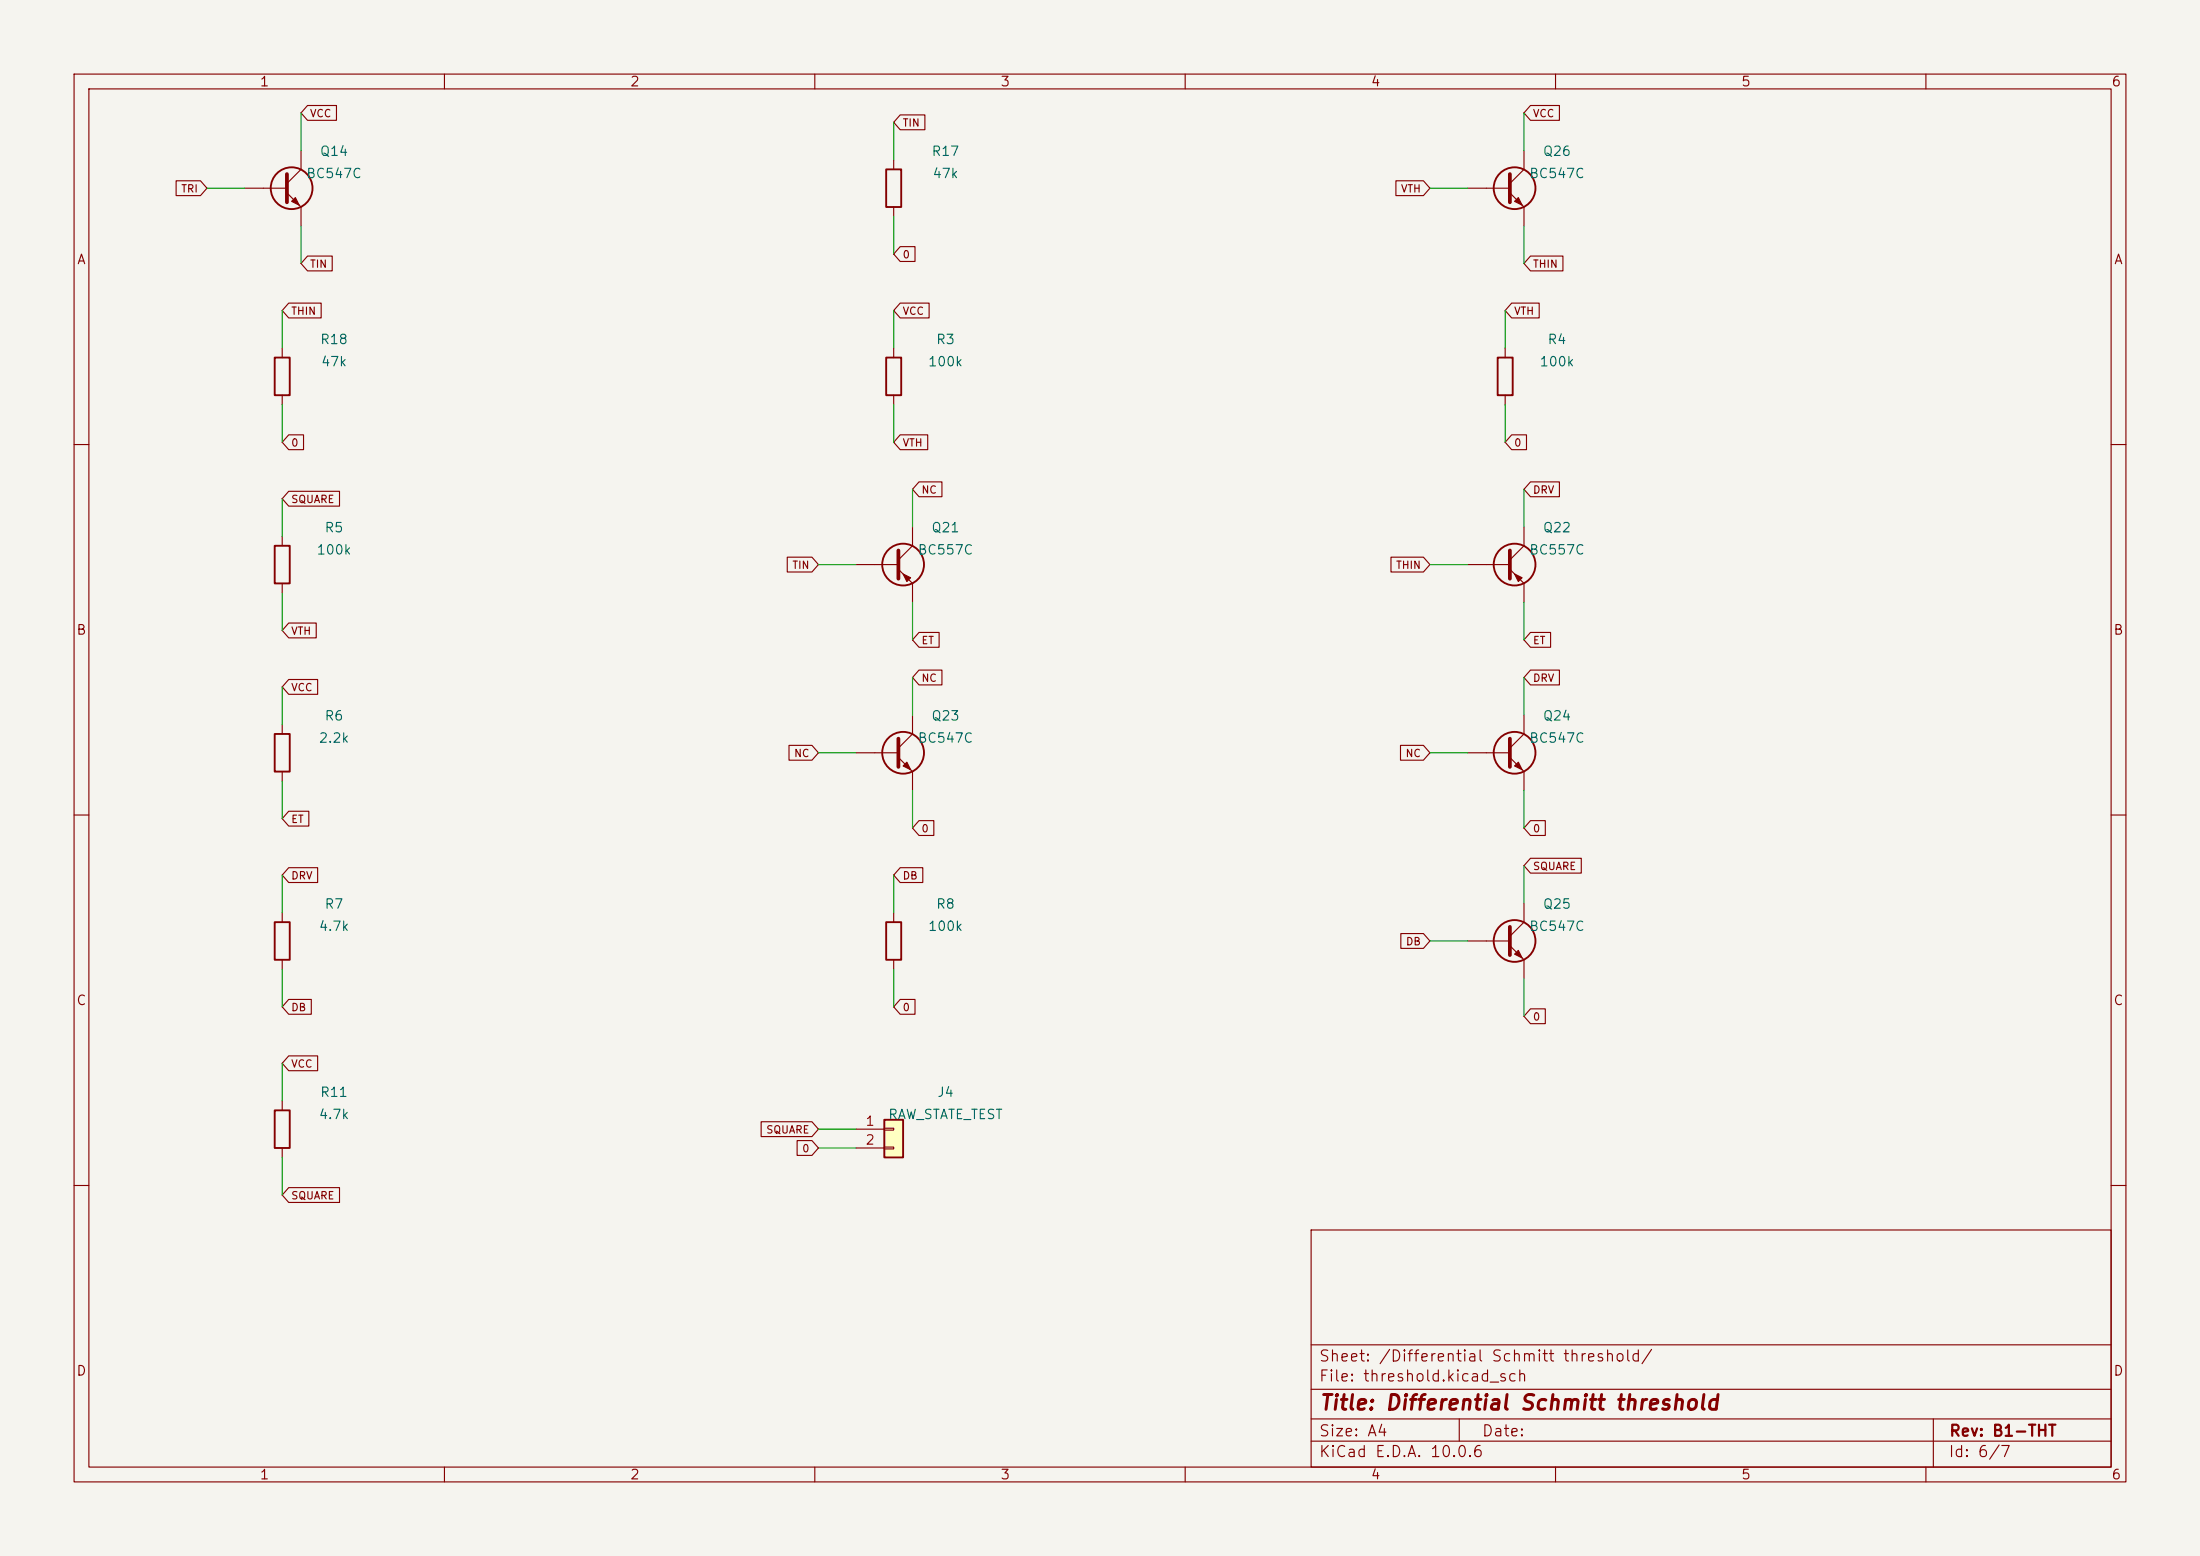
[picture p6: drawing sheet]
<svg xmlns="http://www.w3.org/2000/svg" width="297mm" height="210mm" viewBox="0 0 297 210" stroke-linecap="round" stroke-linejoin="round" font-family="sans-serif">
<path d="M0 0h297v210h-297z" fill="#f5f4ef" stroke="#f5f4ef" stroke-width=".14"/>
<g fill="none" stroke="#840000" stroke-width=".15">
<path d="M10 10h277v190h-277zM12 12h273v186h-273zM60 10v2M110 10v2M160 10v2M210 10v2M260 10v2M10 60h2M285 60h2M10 110h2M285 110h2M10 160h2"/>
<path d="M177 166h108v32h-108zM285 160h2M60 198v2M110 198v2M160 198v2M177 194.5h108M177 191.5h108M177 187.5h108M177 181.5h108M197 191.5v3M210 198v2M260 198v2"/>
<path d="M261 191.5v6.5"/>
</g>
<path d="M119.4 151.1h2.5v5.1h-2.5z" fill="#ffffc2"/>
<g fill="none" stroke="#840000" stroke-width=".25">
<path d="M119.6 22.9h2.1v5h-2.1zM37.1 48.3h2v5h-2zM119.6 48.3h2.1v5h-2.1zM202.2 48.3h2v5h-2zM37.1 73.7h2v5h-2zM37.1 99.1h2v5h-2zM37.1 124.5h2v5h-2zM119.6 124.5h2.1v5h-2.1zM37.1 149.9h2v5h-2zM119.4 151.1h2.5v5.1h-2.5z"/>
<circle cx="39.4" cy="25.4" r="2.82"/>
<circle cx="204.5" cy="25.4" r="2.82"/>
<circle cx="121.9" cy="76.2" r="2.82"/>
<circle cx="204.5" cy="76.2" r="2.82"/>
<circle cx="121.9" cy="101.6" r="2.82"/>
<circle cx="204.5" cy="101.6" r="2.82"/>
<circle cx="204.5" cy="127" r="2.82"/>
</g>
<g fill="none" stroke="#840000" stroke-width=".15">
<path d="M41.5 14.2h3.9v2h-3.9l-.9-1zM121.5 15.5h3.4v2h-3.4l-.9-1zM206.6 14.2h3.9v2h-3.9l-.9-1zM23.8 24.4h3.3l.8 1-.8 1h-3.3zM33 25.4h5.7M38.7 26l1.9 1.9v2.6M40.6 20.3v2.6l-1.9 1.9M41.5 34.6h3.4v2h-3.4l-.9-1zM120.6 21.6v1.3M120.6 27.9v1.3M121.5 33.3h2v2h-2l-.9-1zM188.4 24.4h3.8l.8 1-.8 1h-3.8z"/>
<path d="M198.1 25.4h5.7M203.8 26l1.9 1.9v2.6M205.7 20.3v2.6l-1.9 1.9M206.6 34.6h4.4v2h-4.4l-.9-1zM38.1 47v1.3M38.1 53.3v1.3M39 58.7h2v2h-2l-.9-1zM39 40.9h4.4v2h-4.4l-.9-1zM120.6 47v1.3M120.6 53.3v1.3M121.5 40.9h3.9v2h-3.9l-.9-1zM121.5 58.7h3.7v2h-3.7l-.9-1z"/>
<path d="M203.2 47v1.3M203.2 53.3v1.3M204.1 40.9h3.7v2h-3.7l-.9-1zM204.1 58.7h2v2h-2l-.9-1zM38.1 72.4v1.3M38.1 78.7v1.3M39 66.3h6.8v2h-6.8l-.9-1zM106.3 75.2h3.3l.9 1-.9 1h-3.3zM115.6 76.2h5.7M121.3 76.8l1.9 1.9v2.6M123.2 71.1v2.6l-1.9 1.9M124.1 65h3.1v2h-3.1l-.9-1z"/>
<path d="M187.8 75.2h4.4l.8 1-.8 1h-4.4zM198.1 76.2h5.7M203.8 76.8l1.9 1.9v2.6M205.7 71.1v2.6l-1.9 1.9M206.6 65h3.9v2h-3.9l-.9-1zM38.1 97.8v1.3M39 84.1h3.7v2h-3.7l-.9-1zM39 91.7h3.9v2h-3.9l-.9-1zM123.2 96.5v2.6l-1.9 1.9M124.1 85.4h2.7v2h-2.7l-.9-1zM124.1 90.4h3.1v2h-3.1l-.9-1zM205.7 96.5v2.6l-1.9 1.9"/>
<path d="M206.6 90.4h3.9v2h-3.9l-.9-1zM206.6 85.4h2.7v2h-2.7l-.9-1zM38.1 104.1v1.3M39 117.1h3.9v2h-3.9l-.9-1zM39 109.5h2.7v2h-2.7l-.9-1zM106.5 100.6h3.1l.9 1-.9 1h-3.1zM115.6 101.6h5.7M121.3 102.2l1.9 1.9v2.6M121.5 117.1h3.1v2h-3.1l-.9-1zM124.1 110.8h2v2h-2l-.9-1zM189.1 100.6h3.1l.8 1-.8 1h-3.1zM198.1 101.6h5.7"/>
<path d="M203.8 102.2l1.9 1.9v2.6M206.6 110.8h2v2h-2l-.9-1zM206.6 115.8h6.9v2h-6.9l-.9-1zM38.1 123.2v1.3M38.1 129.5v1.3M39 134.9h3v2h-3l-.9-1zM120.6 123.2v1.3M120.6 129.5v1.3M121.5 134.9h2v2h-2l-.9-1zM189.1 126h3.1l.8 1-.8 1h-3.1zM198.1 127h5.7M203.8 127.6l1.9 1.9v2.6"/>
<path d="M205.7 121.9v2.6l-1.9 1.9M206.6 136.2h2v2h-2l-.9-1zM38.1 148.6v1.3M38.1 154.9v1.3M39 142.5h3.9v2h-3.9l-.9-1zM102.8 151.4h6.8l.9 1-.9 1h-6.8zM107.6 153.9h2l.9 1-.9 1h-2zM115.6 152.4h3.8M115.6 154.9h3.8M119.4 152.3h1.2v.2h-1.2zM119.4 154.8h1.2v.3h-1.2zM39 160.3h6.8v2h-6.8l-.9-1z"/>
</g>
<path d="M38.7 23.5v3.8M203.8 23.5v3.8M121.3 74.3v3.8M203.8 74.3v3.8M121.3 99.7v3.8M203.8 99.7v3.8M203.8 125.1v3.8" fill="none" stroke="#840000" stroke-width=".51"/>
<g fill="#840000" stroke="#840000" stroke-width=".15">
<path d="M205 102.9l.5 1-1-.5z"/>
<path d="M39.9 26.7l.5 1-1-.5z"/>
<path d="M204.5 77.5l1 .5-.5 .5z"/>
<path d="M121.9 77.5l1 .5-.5 .5z"/>
<path d="M121.9 103.4l.5-.5 .5 1z"/>
<path d="M205 26.7l.5 1-1-.5z"/>
<path d="M205 128.3l.5 1-1-.5z"/>
</g>
<g fill="none" stroke="#009600" stroke-width=".15">
<path d="M40.6 15.2v5.1M120.6 16.5v5.1M205.7 15.2v5.1M27.9 25.4h5.1M40.6 30.5v5.1M120.6 29.2v5.1M193 25.4h5.1M205.7 30.5v5.1M38.1 41.9v5.1M38.1 54.6v5.1M120.6 41.9v5.1M120.6 54.6v5.1"/>
<path d="M203.2 41.9v5.1M203.2 54.6v5.1M38.1 67.3v5.1M110.5 76.2h5.1M123.2 66v5.1M193 76.2h5.1M205.7 66v5.1M38.1 80v5.1M38.1 92.7v5.1M123.2 81.3v5.1M123.2 91.4v5.1M205.7 81.3v5.1"/>
<path d="M205.7 91.4v5.1M38.1 105.4v5.1M38.1 118.1v5.1M110.5 101.6h5.1M120.6 118.1v5.1M123.2 106.7v5.1M193 101.6h5.1M205.7 106.7v5.1M205.7 116.8v5.1M38.1 130.8v5.1M120.6 130.8v5.1M193 127h5.1"/>
<path d="M205.7 132.1v5.1M38.1 143.5v5.1M38.1 156.2v5.1M110.5 152.4h5.1M110.5 154.9h5.1"/>
</g>
<text font-size="2" fill="#840000" x="178" y="190.8">Title: Differential Schmitt threshold</text>
<g font-size="1.5" fill="#840000">
<text x="178" y="184.1">Sheet: /Differential Schmitt threshold/</text>
<text x="178" y="186.8">File: threshold.kicad_sch</text>
<text x="178" y="197">KiCad E.D.A. 10.0.6</text>
<text x="178" y="194.2">Size: A4</text>
<text x="200" y="194.2">Date:</text>
<text x="263" y="197">Id: 6/7</text>
<text x="263" y="194.2">Rev: B1-THT</text>
</g>
<g font-size="1.3" fill="#840000">
<text x="35" y="12">1</text>
<text x="85" y="12">2</text>
<text x="135" y="12">3</text>
<text x="185" y="12">4</text>
<text x="235" y="12">5</text>
<text x="285" y="12">6</text>
<text x="10.3" y="36">A</text>
<text x="285.3" y="36">A</text>
<text x="10.2" y="86">B</text>
<text x="285.2" y="86">B</text>
<text x="10.2" y="136">C</text>
<text x="285.2" y="136">C</text>
<text x="10.2" y="186">D</text>
<text x="285.2" y="186">D</text>
<text x="35" y="200">1</text>
<text x="85" y="200">2</text>
<text x="135" y="200">3</text>
<text x="185" y="200">4</text>
<text x="235" y="200">5</text>
<text x="285" y="200">6</text>
</g>
<g font-size="1.3" fill="#006464">
<text x="43.1" y="21.4">Q14</text>
<text x="125.7" y="21.4">R17</text>
<text x="208.2" y="21.4">Q26</text>
<text x="41.3" y="24.4">BC547C</text>
<text x="125.8" y="24.4">47k</text>
<text x="206.4" y="24.4">BC547C</text>
<text x="43.1" y="46.8">R18</text>
<text x="126.3" y="46.8">R3</text>
<text x="208.8" y="46.8">R4</text>
<text x="43.2" y="49.8">47k</text>
<text x="125.2" y="49.8">100k</text>
<text x="207.7" y="49.8">100k</text>
<text x="42.6" y="75.2">100k</text>
<text x="43.7" y="72.2">R5</text>
<text x="123.8" y="75.2">BC557C</text>
<text x="125.6" y="72.2">Q21</text>
<text x="206.4" y="75.2">BC557C</text>
<text x="208.2" y="72.2">Q22</text>
<text x="42.9" y="100.6">2.2k</text>
<text x="43.7" y="97.6">R6</text>
<text x="123.8" y="100.6">BC547C</text>
<text x="125.6" y="97.6">Q23</text>
<text x="206.4" y="100.6">BC547C</text>
<text x="208.2" y="97.6">Q24</text>
<text x="42.9" y="126">4.7k</text>
<text x="43.7" y="123">R7</text>
<text x="125.2" y="126">100k</text>
<text x="126.3" y="123">R8</text>
<text x="206.4" y="126">BC547C</text>
<text x="208.2" y="123">Q25</text>
<text x="43.1" y="148.4">R11</text>
<text x="126.4" y="148.4">J4</text>
<text x="42.9" y="151.4">4.7k</text>
<text x="119.8" y="151.4">RAW_STATE_TEST</text>
</g>
<g font-size="1.3" fill="#a90000">
<text x="116.7" y="152.3">1</text>
<text x="116.7" y="154.8">2</text>
</g>
<g font-size="1" fill="#840000">
<text x="41.8" y="16.1">VCC</text>
<text x="121.8" y="17.3">TIN</text>
<text x="206.9" y="16.1">VCC</text>
<text x="24.4" y="26.2">TRI</text>
<text x="189" y="26.2">VTH</text>
<text x="121.8" y="35.1">0</text>
<text x="41.8" y="36.4">TIN</text>
<text x="206.9" y="36.4">THIN</text>
<text x="39.2" y="42.7">THIN</text>
<text x="121.8" y="42.7">VCC</text>
<text x="204.3" y="42.7">VTH</text>
<text x="39.2" y="60.5">0</text>
<text x="121.8" y="60.5">VTH</text>
<text x="204.3" y="60.5">0</text>
<text x="39.2" y="68.1">SQUARE</text>
<text x="124.3" y="66.9">NC</text>
<text x="206.9" y="66.9">DRV</text>
<text x="106.9" y="77">TIN</text>
<text x="188.4" y="77">THIN</text>
<text x="39.2" y="85.9">VTH</text>
<text x="124.3" y="87.2">ET</text>
<text x="206.9" y="87.2">ET</text>
<text x="39.2" y="93.5">VCC</text>
<text x="124.3" y="92.3">NC</text>
<text x="206.9" y="92.3">DRV</text>
<text x="107.1" y="102.4">NC</text>
<text x="189.7" y="102.4">NC</text>
<text x="39.2" y="111.3">ET</text>
<text x="124.3" y="112.6">0</text>
<text x="206.9" y="112.6">0</text>
<text x="39.2" y="118.9">DRV</text>
<text x="121.8" y="118.9">DB</text>
<text x="206.9" y="117.7">SQUARE</text>
<text x="189.7" y="127.8">DB</text>
<text x="39.2" y="136.7">DB</text>
<text x="121.8" y="136.7">0</text>
<text x="206.9" y="138">0</text>
<text x="39.2" y="144.3">VCC</text>
<text x="103.4" y="153.2">SQUARE</text>
<text x="108.2" y="155.8">0</text>
<text x="39.2" y="162.1">SQUARE</text>
</g>
</svg>
